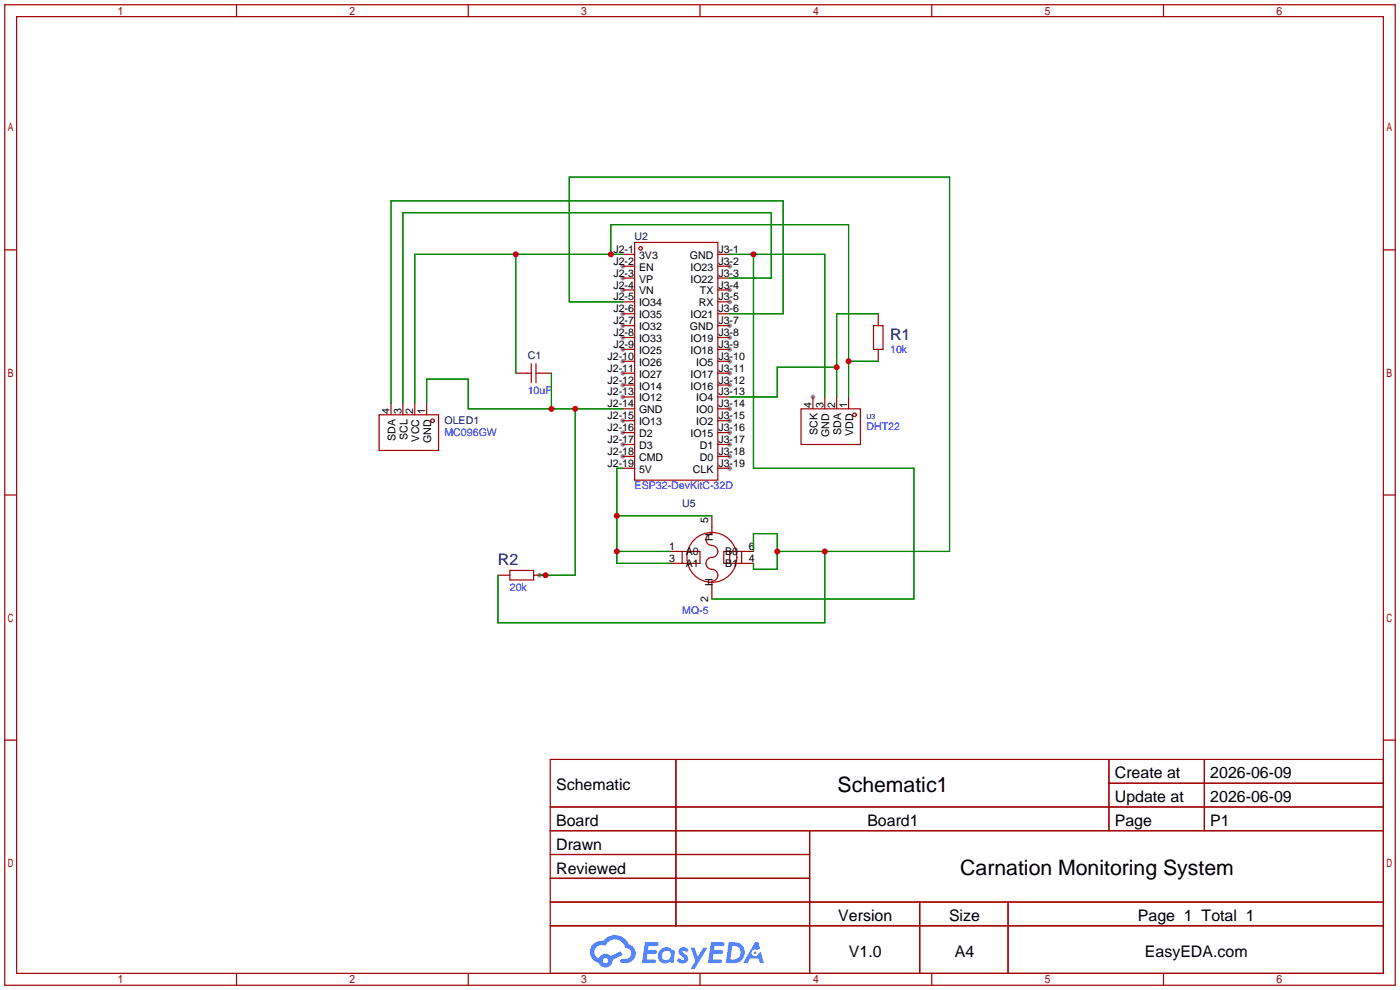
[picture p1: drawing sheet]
<svg xmlns="http://www.w3.org/2000/svg" width="299mm" height="212mm" viewBox="0 0 299 212" stroke-linecap="round" stroke-linejoin="round" font-family="sans-serif">
<g fill="#999">
<circle cx="133.1" cy="56.9" r=".51"/>
<circle cx="133.1" cy="59.4" r=".51"/>
<circle cx="133.1" cy="62" r=".51"/>
<circle cx="133.1" cy="67.1" r=".51"/>
<circle cx="133.1" cy="69.6" r=".51"/>
<circle cx="133.1" cy="72.1" r=".51"/>
<circle cx="133.1" cy="74.7" r=".51"/>
<circle cx="133.1" cy="77.2" r=".51"/>
<circle cx="133.1" cy="79.8" r=".51"/>
<circle cx="133.1" cy="82.3" r=".51"/>
<circle cx="133.1" cy="84.8" r=".51"/>
<circle cx="133.1" cy="89.9" r=".51"/>
<circle cx="133.1" cy="92.5" r=".51"/>
<circle cx="133.1" cy="95" r=".51"/>
<circle cx="133.1" cy="97.5" r=".51"/>
<circle cx="156" cy="56.9" r=".51"/>
<circle cx="156" cy="62" r=".51"/>
<circle cx="156" cy="64.5" r=".51"/>
<circle cx="156" cy="69.6" r=".51"/>
<circle cx="156" cy="72.1" r=".51"/>
<circle cx="156" cy="74.7" r=".51"/>
<circle cx="156" cy="77.2" r=".51"/>
<circle cx="156" cy="79.8" r=".51"/>
<circle cx="156" cy="82.3" r=".51"/>
<circle cx="156" cy="87.4" r=".51"/>
<circle cx="156" cy="89.9" r=".51"/>
<circle cx="156" cy="92.5" r=".51"/>
<circle cx="156" cy="95" r=".51"/>
<circle cx="156" cy="97.5" r=".51"/>
<circle cx="156" cy="100.1" r=".51"/>
<circle cx="173.7" cy="84.8" r=".51"/>
<circle cx="115.3" cy="122.9" r=".51"/>
</g>
<g fill="none" stroke="#a10000" stroke-width=".25">
<path d="M1 1h297.2v209.6h-297.2zM3.6 3.6h292.1v204.4h-292.1zM50.5 1v2.6M100.1 1v2.6M149.6 1v2.6M199.1 1v2.6M248.7 1v2.6M1 53.4h2.6M295.7 53.4h2.5M1 105.8h2.6M295.7 105.8h2.5M1 158.2h2.6"/>
<path d="M295.7 158.2h2.5M117.6 162.3h178.1v45.7h-178.1zM117.6 172.5h178.1M117.6 177.5h178.1M144.5 162.3v35.6M173 177.5v30.5M237 162.3v15.2M237 167.4h58.7M257.4 162.3v15.2M117.6 182.6h55.4M117.6 192.8h178.1M117.6 187.7h55.4"/>
<path d="M117.6 197.9h178.1M196.6 192.8v15.2M215.4 192.8v15.2M50.5 208v2.6M100.1 208v2.6M149.6 208v2.6M199.1 208v2.6M248.7 208v2.6"/>
</g>
<g fill="#5487ff">
<path d="M145.3 202.7a1.3 1.3 0 0 1 1.9 .3l-.4 .6a.54 .54 0 0 0-.9-.2l.1 .2a1.34 1.34 0 0 1 .9 1.8 1.47 1.47 0 0 1-2.3-.1l.5-.6 .8 .5a.31 .31 0 0 0 .4-.3 .31 .31 0 0 0-.3-.4 1.12 1.12 0 0 1-.7-1.8z"/>
<path d="M147.6 202.5h.9l.6 2 1.2-2h.9l-2.7 4.6h-.9l1-1.7z"/>
<path d="M137.8 201.4h1.7a1.31 1.31 0 0 1 1.2 .2 .4 .4 0 0 1-.3 .5l-1.8 .1-.1 .9h1.6a.4 .4 0 0 1 .4 .4 .4 .4 0 0 1-.5 .4h-1.6l-.2 1.2h1.4a.46 .46 0 0 1 .5 0 .46 .46 0 0 1 .1 .5l-.4 .2h-2.6z"/>
<path d="M151.9 201.4h1.7a1.32 1.32 0 0 1 1.2 .2 .39 .39 0 0 1-.3 .5l-1.8 .1-.1 .9h1.6a.4 .4 0 0 1 .4 .4 .4 .4 0 0 1-.4 .4h-1.7l-.2 1.2h1.4a.46 .46 0 0 1 .5 0 .46 .46 0 0 1 .1 .5l-.4 .2h-2.6z"/>
<path d="M161.3 201.4h.8l.3 1.3-.6 .4a.75 .75 0 0 0-1.1 .3 .75 .75 0 0 0 .5 1 .75 .75 0 0 0 .9-.7l.5-.2 .6 2.3h-.8l-.3-.9h-1.8l-.5 .9h-1z"/>
<path d="M155.7 201.4l-.6 4.4h1.5a2.27 2.27 0 0 0 2.6-2.2 2.27 2.27 0 0 0-2.7-2.2zM156.5 202.1a1.5 1.5 0 0 1 1.8 1.6 1.5 1.5 0 0 1-1.9 1.4h-.3z"/>
<path d="M141.2 203a1.6 1.6 0 0 0-.3 2.3 1.6 1.6 0 0 0 2.3 .2l.7 .3 .3-2.4-.1-.3-.5-.1a1.58 1.58 0 0 0-2.4 0zM141.8 203.5a.98 .98 0 0 1 1.6 .4 .98 .98 0 0 1-1.1 1.3 .94 .94 0 0 1-.9-.7 .94 .94 0 0 1 .4-1z"/>
<path d="M126.8 201.8a2.37 2.37 0 0 0 1.1 4 1.54 1.54 0 0 0 1.8 1 1.54 1.54 0 0 0 1.2-1.6l2.2-1.1-.5-.8-2 1a1.57 1.57 0 0 0-2.7 .5 1.5 1.5 0 0 1-.7-2.1 1.5 1.5 0 0 1 2.2-.5 2.23 2.23 0 0 1 2.3-1.4 2.23 2.23 0 0 1 2 1.8 1.16 1.16 0 0 1 1.2 1.1 1.16 1.16 0 0 1-1.1 1.2h-.7a.47 .47 0 0 0-.5 .4 .47 .47 0 0 0 .4 .5 2.17 2.17 0 0 0 2.5-.9 2.17 2.17 0 0 0-.3-2.7l-.8-.4a3.2 3.2 0 0 0-5.5-.7l-1.1 .1zM128.8 205.3a.6 .6 0 0 1 1.2 0 .6 .6 0 0 1-1.2 0z"/>
<circle cx="161.4" cy="203.6" r=".28"/>
</g>
<g fill="none" stroke="#a10000" stroke-width=".25">
<path d="M133.1 54.4h2.5M133.1 56.9h2.5M133.1 59.4h2.5M135.6 51.8h17.8v50.8h-17.8zM153.4 54.4h2.6M153.4 56.9h2.6M153.4 59.4h2.6M110.2 79.8h3.3M113.5 77.7v4.1M114.6 79.8h3.3M114.6 77.7v4.1M133.1 62h2.5"/>
<path d="M133.1 64.5h2.5M133.1 67.1h2.5M133.1 69.6h2.5M133.1 72.1h2.5M133.1 74.7h2.5M133.1 77.2h2.5M133.1 79.8h2.5M153.4 62h2.6M153.4 64.5h2.6M153.4 67.1h2.6M153.4 69.6h2.6M153.4 72.1h2.6"/>
<path d="M153.4 74.7h2.6M153.4 77.2h2.6M153.4 79.8h2.6M186.7 69.6h2v5.1h-2zM187.7 67.1v2.5M187.7 74.7v2.5M81 88.6h12.7v7.7h-12.7zM83.6 86.1v2.5M86.1 86.1v2.5M88.6 86.1v2.5M91.2 86.1v2.5M133.1 82.3h2.5"/>
<path d="M133.1 84.8h2.5M133.1 87.4h2.5M133.1 89.9h2.5M133.1 92.5h2.5M133.1 95h2.5M133.1 97.5h2.5M153.4 82.3h2.6M153.4 84.8h2.6M153.4 87.4h2.6M153.4 89.9h2.6M153.4 92.5h2.6M153.4 95h2.6"/>
<path d="M153.4 97.5h2.6M171.2 87.4h12.7v7.6h-12.7zM173.7 84.8v2.6M176.3 84.8v2.6M178.8 84.8v2.6M181.4 84.8v2.6M133.1 100.1h2.5M143.3 117.9h6.3v2.5h-6.3M145.8 117.9v2.5M152.1 110.2v3.8a1.27 1.27 0 0 0-1.2 1.3 1.27 1.27 0 0 0 1.2 1.3 1.27 1.27 0 0 1 1.3 1.3 1.27 1.27 0 0 1-1.3 1.2 1.27 1.27 0 0 0-1.2 1.3 1.27 1.27 0 0 0 1.2 1.3 1.27 1.27 0 0 1 1.3 1.2 1.27 1.27 0 0 1-1.3 1.3v3.8M153.4 100.1h2.6M156 117.9v2.5"/>
<path d="M158.5 117.9v2.5M161 117.9h-6.3v2.5h6.3M106.4 122.9h2.6M109 121.9h5v2.1h-5zM114 122.9h2.6"/>
<circle cx="136.9" cy="53.1" r=".38"/>
<circle cx="92.5" cy="89.9" r=".38"/>
<circle cx="182.6" cy="88.6" r=".38"/>
<circle cx="152.1" cy="119.1" r="5.3"/>
</g>
<g fill="none" stroke="#008700" stroke-width=".25">
<path d="M110.2 54.4v25.4M130.6 54.4v-6.4h50.8v36.8M133.1 54.4h-44.5v31.7M156 54.4h20.3v30.4M156 59.4h8.8v-13.9h-78.7v40.6M161 54.4v45.7h34.3v27.9h-43.2M117.9 79.8v7.6M133.1 64.5h-11.4v-26.7h81.2v80.1h-36.8M156 67.1h11.4v-24.2h-83.8v43.2M178.8 78.5h-12.7v6.3h-10.1M181.4 77.2h6.3M187.7 67.1h-8.9v17.7"/>
<path d="M91.2 86.1v-5.1h8.9v6.4h33M122.9 87.4v35.5h-7.6M131.8 117.9h11.5M131.8 110.2h20.3M133.1 100.1h-1.3v20.3h11.5M161 117.9v-3.9h5.1v7.7h-5.1v-1.3M176.3 117.9v15.2h-69.9v-10.2"/>
</g>
<g fill="#c00">
<circle cx="161" cy="54.4" r=".63"/>
<circle cx="131.8" cy="110.2" r=".63"/>
<circle cx="131.8" cy="117.9" r=".63"/>
<circle cx="130.6" cy="54.4" r=".63"/>
<circle cx="181.4" cy="77.2" r=".63"/>
<circle cx="110.2" cy="54.4" r=".63"/>
<circle cx="117.9" cy="87.4" r=".63"/>
<circle cx="122.9" cy="87.4" r=".63"/>
<circle cx="116.6" cy="122.9" r=".63"/>
<circle cx="178.8" cy="78.5" r=".63"/>
<circle cx="166.1" cy="117.9" r=".63"/>
<circle cx="176.3" cy="117.9" r=".63"/>
</g>
<g font-size="4.5">
<text x="179" y="169.2">Schematic1</text>
<text x="205.2" y="187">Carnation Monitoring System</text>
</g>
<g font-size="3.4" fill="#000080">
<text x="190.2" y="72.6">R1</text>
<text x="106.4" y="120.9">R2</text>
</g>
<g font-size="3.4">
<text x="238.3" y="166.4">Create at</text>
<text x="258.7" y="166.4">2026-06-09</text>
<text x="118.9" y="168.9">Schematic</text>
<text x="238.3" y="171.4">Update at</text>
<text x="258.7" y="171.4">2026-06-09</text>
<text x="118.9" y="176.5">Board</text>
<text x="185.4" y="176.5">Board1</text>
<text x="238.3" y="176.5">Page</text>
<text x="258.7" y="176.5">P1</text>
<text x="118.9" y="181.6">Drawn</text>
<text x="118.9" y="186.7">Reviewed</text>
<text x="179.2" y="196.8">Version</text>
<text x="202.8" y="196.8">Size</text>
<text x="243.2" y="196.8">Page 1 Total 1</text>
<text x="181.4" y="204.5">V1.0</text>
<text x="204.1" y="204.5">A4</text>
<text x="244.7" y="204.5">EasyEDA.com</text>
</g>
<g font-size="2.3" fill="#000080">
<text x="135.6" y="51.3">U2</text>
<text x="112.8" y="76.7">C1</text>
<text x="95" y="90.6">OLED1</text>
<text x="145.8" y="108.4">U5</text>
</g>
<g font-size="2.3">
<text x="131.1" y="54">J2-1</text>
<text x="131.1" y="56.6">J2-2</text>
<text x="131.1" y="59.1">J2-3</text>
<text x="136.6" y="55.3">3V3</text>
<text x="136.6" y="57.9">EN</text>
<text x="147.4" y="55.3">GND</text>
<text x="147.6" y="57.9">IO23</text>
<text x="153.5" y="54">J3-1</text>
<text x="153.5" y="56.6">J3-2</text>
<text x="153.5" y="59.1">J3-3</text>
<text x="131.1" y="61.7">J2-4</text>
<text x="131.1" y="64.2">J2-5</text>
<text x="136.6" y="60.4">VP</text>
<text x="136.6" y="62.9">VN</text>
<text x="136.6" y="65.5">IO34</text>
<text x="147.6" y="60.4">IO22</text>
<text x="149.3" y="65.5">RX</text>
<text x="149.6" y="62.9">TX</text>
<text x="153.5" y="61.7">J3-4</text>
<text x="153.5" y="64.2">J3-5</text>
<text x="131.1" y="66.7">J2-6</text>
<text x="131.1" y="69.3">J2-7</text>
<text x="131.1" y="71.8">J2-8</text>
<text x="136.6" y="68">IO35</text>
<text x="136.6" y="70.6">IO32</text>
<text x="147.4" y="70.6">GND</text>
<text x="147.6" y="68">IO21</text>
<text x="153.5" y="66.7">J3-6</text>
<text x="153.5" y="69.3">J3-7</text>
<text x="153.5" y="71.8">J3-8</text>
<text x="129.8" y="76.9">J2-10</text>
<text x="131.1" y="74.4">J2-9</text>
<text x="136.6" y="73.1">IO33</text>
<text x="136.6" y="75.6">IO25</text>
<text x="147.6" y="73.1">IO19</text>
<text x="147.6" y="75.6">IO18</text>
<text x="153.5" y="74.4">J3-9</text>
<text x="153.5" y="76.9">J3-10</text>
<text x="129.8" y="79.4">J2-11</text>
<text x="129.8" y="82">J2-12</text>
<text x="136.6" y="78.2">IO26</text>
<text x="136.6" y="80.7">IO27</text>
<text x="136.6" y="83.3">IO14</text>
<text x="147.6" y="80.7">IO17</text>
<text x="147.6" y="83.3">IO16</text>
<text x="148.8" y="78.2">IO5</text>
<text x="153.5" y="79.4">J3-11</text>
<text x="153.5" y="82">J3-12</text>
<text x="83.3" y="88.5" transform="rotate(-90 83.3 88.5)">4</text>
<text x="85.8" y="88.5" transform="rotate(-90 85.8 88.5)">3</text>
<text x="88.3" y="88.5" transform="rotate(-90 88.3 88.5)">2</text>
<text x="90.9" y="88.5" transform="rotate(-90 90.9 88.5)">1</text>
<text x="129.8" y="84.5">J2-13</text>
<text x="129.8" y="87.1">J2-14</text>
<text x="129.8" y="89.6">J2-15</text>
<text x="136.6" y="85.8">IO12</text>
<text x="136.6" y="88.3">GND</text>
<text x="148.8" y="85.8">IO4</text>
<text x="148.8" y="88.3">IO0</text>
<text x="153.5" y="84.5">J3-13</text>
<text x="153.5" y="87.1">J3-14</text>
<text x="153.5" y="89.6">J3-15</text>
<text x="173.4" y="87.2" transform="rotate(-90 173.4 87.2)">4</text>
<text x="176" y="87.2" transform="rotate(-90 176 87.2)">3</text>
<text x="178.5" y="87.2" transform="rotate(-90 178.5 87.2)">2</text>
<text x="181" y="87.2" transform="rotate(-90 181 87.2)">1</text>
<text x="84.5" y="94.2" transform="rotate(-90 84.5 94.2)">SDA</text>
<text x="87.1" y="94" transform="rotate(-90 87.1 94)">SCL</text>
<text x="89.6" y="94.4" transform="rotate(-90 89.6 94.4)">VCC</text>
<text x="92.1" y="94.6" transform="rotate(-90 92.1 94.6)">GND</text>
<text x="129.8" y="92.1">J2-16</text>
<text x="129.8" y="94.7">J2-17</text>
<text x="136.6" y="90.9">IO13</text>
<text x="136.6" y="93.4">D2</text>
<text x="136.6" y="96">D3</text>
<text x="147.6" y="93.4">IO15</text>
<text x="148.8" y="90.9">IO2</text>
<text x="149.6" y="96">D1</text>
<text x="153.5" y="92.1">J3-16</text>
<text x="153.5" y="94.7">J3-17</text>
<text x="174.7" y="93" transform="rotate(-90 174.7 93)">SCK</text>
<text x="177.2" y="93.4" transform="rotate(-90 177.2 93.4)">GND</text>
<text x="179.8" y="93" transform="rotate(-90 179.8 93)">SDA</text>
<text x="182.3" y="93.1" transform="rotate(-90 182.3 93.1)">VDD</text>
<text x="129.8" y="97.2">J2-18</text>
<text x="129.8" y="99.8">J2-19</text>
<text x="136.6" y="98.5">CMD</text>
<text x="136.6" y="101">5V</text>
<text x="148.1" y="101">CLK</text>
<text x="149.6" y="98.5">D0</text>
<text x="153.5" y="97.2">J3-18</text>
<text x="153.5" y="99.8">J3-19</text>
<text x="151.3" y="111.7" transform="rotate(-90 151.3 111.7)">5</text>
<text x="143" y="117.5">1</text>
<text x="146.6" y="118.6">A0</text>
<text x="152.4" y="115.7" transform="rotate(-90 152.4 115.7)">H</text>
<text x="155" y="118.6">B0</text>
<text x="160" y="117.5">6</text>
<text x="143" y="120.1">3</text>
<text x="146.6" y="121.1">A1</text>
<text x="152.4" y="125.2" transform="rotate(-90 152.4 125.2)">H</text>
<text x="155" y="121.1">B1</text>
<text x="160" y="120.1">4</text>
<text x="151.3" y="128.7" transform="rotate(-90 151.3 128.7)">2</text>
</g>
<g font-size="2.3" fill="#00f">
<text x="190.2" y="75.4">10k</text>
<text x="112.8" y="84.3">10uF</text>
<text x="95" y="93.2">MC096GW</text>
<text x="185.2" y="91.9">DHT22</text>
<text x="135.6" y="104.6">ESP32-DevKitC-32D</text>
<text x="109" y="126.2">20k</text>
<text x="145.8" y="131.3">MQ-5</text>
</g>
<text font-size="1.5" fill="#000080" x="185.2" y="89.5">U3</text>
</svg>
